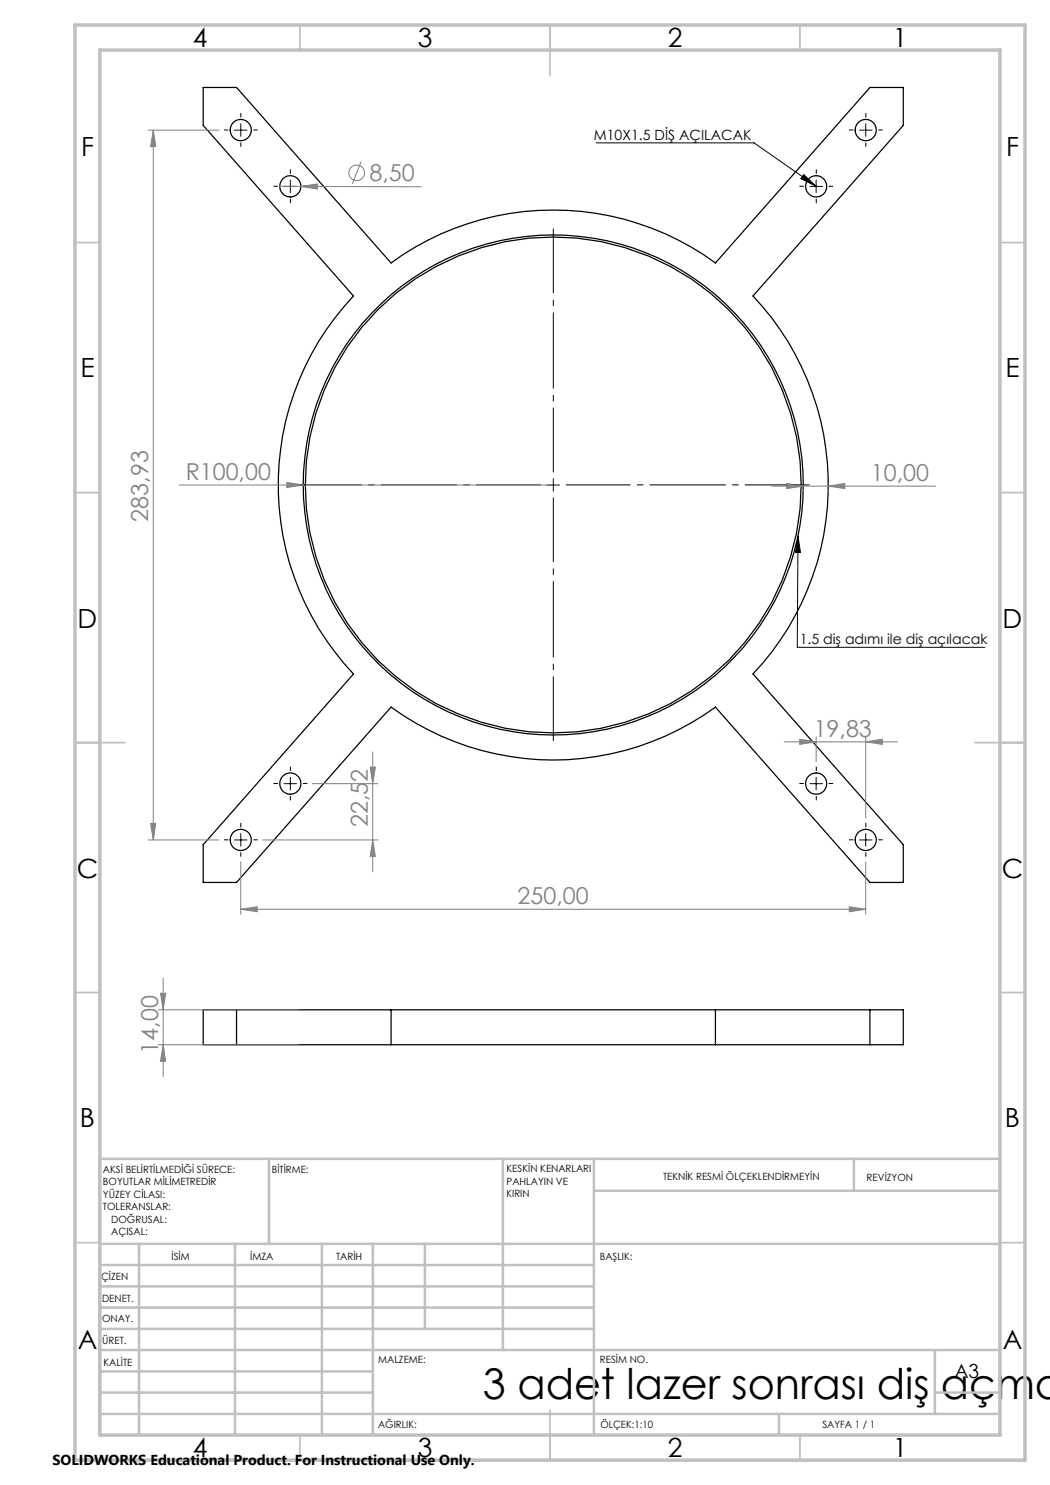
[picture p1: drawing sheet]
<svg xmlns="http://www.w3.org/2000/svg" width="210mm" height="297mm" viewBox="0 0 210 297" stroke-linecap="round" stroke-linejoin="round" font-family="sans-serif">
<g fill="none" stroke="#000" stroke-width=".25">
<path d="M40.6 17.5h6.7l30.9 35.1a55 55 0 0 1 64.9 0l30.9-35.1h6.7v7.6l-30.1 34.1a55 55 0 0 1 0 75.6l30.1 34.1v7.6h-6.7l-30.9-35.1a55 55 0 0 1-64.9 0l-30.9 35.1h-6.7v-7.6l30.1-34.1a55 55 0 0 1 0-75.6l-30.1-34.1zM60.6 97h.5M47.3 202v6.9M78.2 208.9h64.9M78.2 202h64.9M78.2 202h-37.6v6.9h37.6M78.2 202v6.9M143.1 202h37.6v6.9h-37.6M143.1 202v6.9M174 202v6.9"/>
<circle cx="48.2" cy="26" r="2.13"/>
<circle cx="58.1" cy="37.3" r="2.12"/>
<circle cx="163.2" cy="37.3" r="2.13"/>
<circle cx="173.2" cy="26" r="2.13"/>
<circle cx="110.6" cy="97" r="50"/>
<circle cx="110.7" cy="97" r="49.6"/>
<circle cx="58.1" cy="156.7" r="2.13"/>
<circle cx="163.2" cy="156.7" r="2.13"/>
<circle cx="48.2" cy="168" r="2.12"/>
<circle cx="173.1" cy="168" r="2.12"/>
</g>
<g fill="none" stroke="#808080" stroke-width=".2">
<path d="M29.6 26h14.2M30.7 26l.5 3.3h-1.1zM30.7 26v142M56 37.2l4.2 .1M60.2 37.3l3.3-.5v1zM60.2 37.3l24 .1M72.2 32.3l-1.8 4.5M35.8 97h74.9M57.4 96.5l3.2 .5-3.2 .5zM154.3 97.2h32.8M157.3 96.7l3.4 .5-3.4 .5zM160.7 98v.2"/>
<path d="M165.7 97.2l3.2-.5v1zM165.7 98v.2M62.4 156.7h13.2M74 153.4h1.1l-.6 3.3zM74.5 150.4v23.9M156.9 148.4h22.6M159.9 147.8l3.3 .6-3.3 .5zM163.2 147.4v5M173.1 148.4l3.4-.6v1.1zM173.1 147.4v16.2M29.6 168h14.2M30.1 164.7h1.1l-.5 3.3z"/>
<path d="M48.2 172.4v10.4M52.5 168h23.1M74.5 168l.6 3.3h-1.1zM173.1 172.4v10.4M32.1 198.6h1l-.5 3.4zM32.6 195.6v19.7M48.2 181.9l3.2-.5v.9zM48.2 181.9h124.9M169.9 181.4l3.2 .5-3.2 .4zM31.6 202h28.1M31.6 208.9h28.1M32.6 208.9l.5 3.4h-1z"/>
<circle cx="71.3" cy="34.6" r="1.55"/>
</g>
<g fill="none" stroke="#000" stroke-width=".2">
<path d="M46.9 26h2.5M48.2 24.8v2.5M56.8 37.3h2.5M58.1 36v2.5M119.2 28.6h31.6l12.4 8.6M160.8 34.9l2.4 2.3-3-1.5zM162 37.3h2.5M163.2 36v2.5M171.9 26h2.5M173.1 24.8v2.5M109.4 97h2.5M110.7 95.7v2.5"/>
<path d="M159.6 107.2l.5 3.3h-1zM159.6 107.2l-.1 22.3h37.5M56.8 156.7h2.5M58.1 155.5v2.5M162 156.7h2.5M163.2 155.5v2.5M46.9 168h2.5M48.2 166.7v2.5M171.9 168h2.5M173.1 166.7v2.5"/>
</g>
<g fill="none" stroke="#000" stroke-width=".2" stroke-dasharray="15.2 1.3 1.3 1.3" stroke-linecap="butt">
<path d="M45.7 26h-.9M48.2 23.5v-.9M48.2 28.5v.9M50.7 26h.8M55.6 37.3h-.9M58.1 34.8v-.9M58.1 39.8v.8M60.6 37.3h.9M160.8 37.3h-.9M163.3 34.8v-.9M163.3 39.8v.8M165.8 37.3h.8"/>
<path d="M170.7 26h-.9M173.2 23.5v-.9M173.2 28.5v.9M175.7 26h.8M55.6 156.7h-.9M58.1 154.2v-.9M58.1 159.2v.9M60.6 156.7h.9M160.8 156.7h-.9M163.3 154.2v-.9M163.3 159.2v.9M165.8 156.7h.8"/>
<path d="M45.7 168h-.9M48.2 165.5v-.9M48.2 170.5v.8M50.7 168h.8M170.7 168h-.9M173.2 165.5v-.9M173.2 170.5v.8M175.7 168h.8"/>
</g>
<path d="M108.2 97h-48.8M110.7 94.5v-48.8M110.7 99.5v48.7M113.2 97h48.7" fill="none" stroke="#000" stroke-width=".2" stroke-dasharray="15.2 1.3 1.3 1.3" stroke-dashoffset="2.3" stroke-linecap="butt"/>
<g fill="none" stroke="#c0c0c0" stroke-width=".35">
<path d="M60 5v5M110 5v10M160 5v5M15 48.5h5M200 48.5h5M15 98.5h5M200 98.5h5M15 148.5h10M195 148.5h10M15 198.5h5M200 198.5h5M15 248.5h5"/>
<path d="M200 248.5h5M60 287v5M110 282v10M160 287v5"/>
</g>
<g fill="none" stroke="#c0c0c0" stroke-width=".5">
<path d="M53.8 231.8v17M100.6 231.8v38.2M118.8 231.8v55.2M118.8 238.2h81.2M170.8 231.8v6.4M200 231.8h-180v55.2M20 248.8h180M20 257.3h98.8M20 253h98.8M27.8 248.8v38.2M47 248.8v38.2M64.4 248.8v38.2"/>
<path d="M74.6 248.8v38.2M85 248.8v17M20 265.8h98.8M20 261.5h98.8M20 278.5h54.6M20 274.3h54.6M20 270h180M187 278.5h13M187 270v12.8M20 282.8h180M155.8 282.8v4.2"/>
</g>
<path d="M15 5h190v287h-190zM20 10h180v277h-180z" fill="none" stroke="#c0c0c0" stroke-width=".7"/>
<path d="M159.6 107.2l.5 3.3h-1zM160.8 34.9l2.4 2.3-3-1.5z" fill="#000"/>
<g fill="#808080">
<path d="M57.4 96.5l3.2 .5-3.2 .5z"/>
<path d="M60.2 37.3l3.3-.5v1z"/>
<path d="M157.3 96.7l3.4 .5-3.4 .5zM165.7 97.2l3.2-.5v1zM48.2 181.9l3.2-.5v.9zM169.9 181.4l3.2 .5-3.2 .4zM159.9 147.8l3.3 .6-3.3 .5zM173.1 148.4l3.4-.6v1.1z"/>
<path d="M74.5 168l.6 3.3h-1.1zM74 153.4h1.1l-.6 3.3zM30.1 164.7h1.1l-.5 3.3zM30.7 26l.5 3.3h-1.1z"/>
<path d="M32.1 198.6h1l-.5 3.4zM32.6 208.9l.5 3.4h-1z"/>
</g>
<text font-size="8.5" x="96.6" y="279.7">3 adet lazer sonrası diş açma</text>
<g font-size="5.3">
<text x="38.5" y="9.5">4</text>
<text x="83.5" y="9.5">3</text>
<text x="133.5" y="9.5">2</text>
<text x="178.5" y="9.5">1</text>
<text x="16.2" y="31.2">F</text>
<text x="201.2" y="31.2">F</text>
<text x="16.1" y="75.5">E</text>
<text x="201.1" y="75.5">E</text>
<text x="15.5" y="125.5">D</text>
<text x="200.5" y="125.5">D</text>
<text x="15.4" y="175.5">C</text>
<text x="200.4" y="175.5">C</text>
<text x="16" y="225.5">B</text>
<text x="201" y="225.5">B</text>
<text x="15.5" y="269.7">A</text>
<text x="200.5" y="269.7">A</text>
<text x="38.5" y="291.5">4</text>
<text x="83.5" y="291.5">3</text>
<text x="133.5" y="291.5">2</text>
<text x="178.5" y="291.5">1</text>
</g>
<g font-size="4.7" fill="#808080">
<text x="73.9" y="36.3">8,50</text>
<text x="37.1" y="96">R100,00</text>
<text x="174.2" y="96.2">10,00</text>
<text x="29.7" y="104.3" transform="rotate(-90 29.7 104.3)">283,93</text>
<text x="162.7" y="147.3">19,83</text>
<text x="73.6" y="165.5" transform="rotate(-90 73.6 165.5)">22,52</text>
<text x="103.5" y="180.8">250,00</text>
<text x="31.6" y="210.7" transform="rotate(-90 31.6 210.7)">14,00</text>
</g>
<text font-size="3.9" x="190.9" y="275.5">A3</text>
<text font-size="2.9" x="10.5" y="292.9">SOLIDWORKS Educational Product. For Instructional Use Only.</text>
<g font-size="2.8">
<text x="118.8" y="27.9">M10X1.5 DİŞ AÇILACAK</text>
<text x="159.9" y="128.8">1.5 diş adımı ile diş açılacak</text>
</g>
<g font-size="2">
<text x="20.6" y="234.6">AKSİ BELİRTİLMEDİĞİ SÜRECE:</text>
<text x="20.6" y="237.1">BOYUTLAR MİLİMETREDİR</text>
<text x="20.6" y="239.6">YÜZEY CİLASI:</text>
<text x="54.4" y="234.6">BİTİRME:</text>
<text x="101.3" y="234.5">KESKİN KENARLARI</text>
<text x="101.3" y="237">PAHLAYIN VE</text>
<text x="101.3" y="239.5">KIRIN</text>
<text x="132.6" y="236">TEKNİK RESMİ ÖLÇEKLENDİRMEYİN</text>
<text x="173.3" y="236.2">REVİZYON</text>
<text x="20.6" y="242.1">TOLERANSLAR:</text>
<text x="22.2" y="244.6">DOĞRUSAL:</text>
<text x="22.2" y="247.1">AÇISAL:</text>
<text x="34.3" y="252">İSİM</text>
<text x="50" y="251.9">İMZA</text>
<text x="67.2" y="251.9">TARİH</text>
<text x="120" y="251.9">BAŞLIK:</text>
<text x="20.2" y="256.1">ÇİZEN</text>
<text x="20.4" y="260.3">DENET.</text>
<text x="20.4" y="264.4">ONAY.</text>
<text x="20.5" y="268.8">ÜRET.</text>
<text x="20.7" y="273.1">KALİTE</text>
<text x="75.6" y="272.5">MALZEME:</text>
<text x="120" y="272.5">RESİM NO.</text>
<text x="75.6" y="285.5">AĞIRLIK:</text>
<text x="120.1" y="285.6">ÖLÇEK:1:10</text>
<text x="164.5" y="285.6">SAYFA 1 / 1</text>
</g>
</svg>
